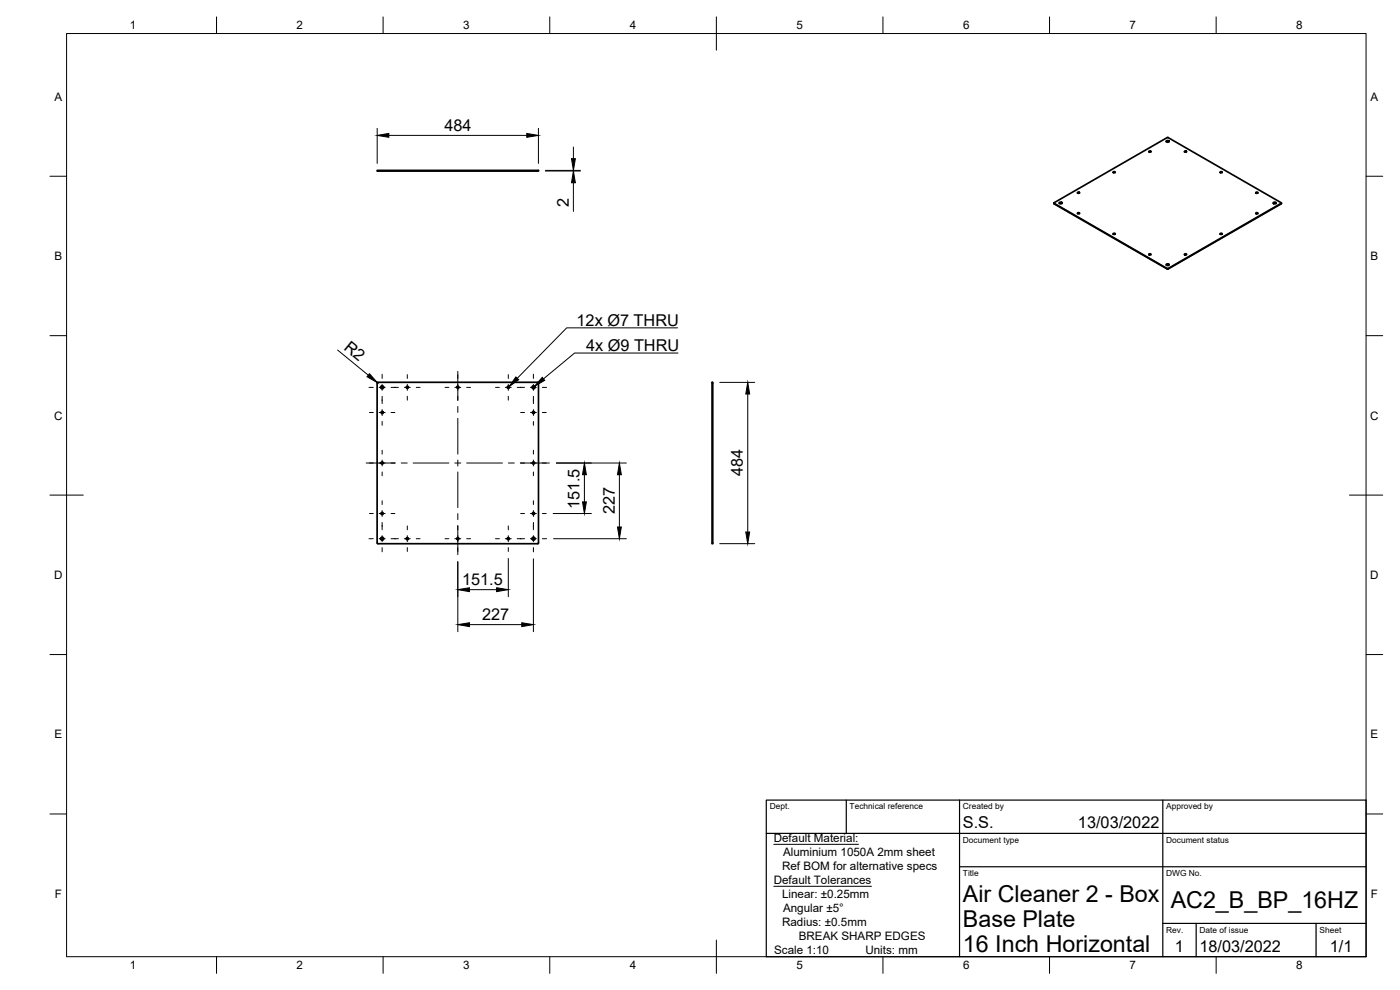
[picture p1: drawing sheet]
<svg xmlns="http://www.w3.org/2000/svg" width="420mm" height="297mm" viewBox="0 0 420 297" stroke-linecap="round" stroke-linejoin="round" font-family="sans-serif">
<!-- layer: Visible -->
<g fill="none" stroke="#000" stroke-width=".51">
<path d="M113.2 51.1h48.4v.2h-48.4zM323.4 57.9h.6M334.1 51.7h.6M344.8 45.6h.6M350 42.5l.4-.2 .5 .2M350.1 42.2h.4l.4 .3-.6 .2-.3-.2zM350.6 41.3l-34.3 19.6 34.1 19.7 34.2-19.7-34-19.6M355.5 45.6h.6M366.2 51.7h.6M376.9 57.9h.6M316.3 60.9v.2M317.9 61l.4-.2 .4 .2"/>
<path d="M318 60.7h.4l.4 .3-.6 .2-.3-.2zM323.4 64.1h.6M334.1 70.2h.6M344.8 76.4h.6M350 79.5l.4-.2 .5 .2M350.1 79.2h.5l.3 .3-.6 .2-.3-.2zM355.5 76.4h.6M366.2 70.2h.6M376.9 64.1h.6M382.1 61l.5-.2 .4 .2M382.2 60.7h.5l.3 .3-.6 .2-.3-.2zM384.6 60.9l-.1 .3-34.1 19.5-34.1-19.6"/>
<path d="M113.2 114.9v48M113.2 114.9l.2-.2 48.1 .1 .1 48.1M213.7 114.7h.2v48.4h-.2zM113.2 162.9l.2 .2h48l.2-.2"/>
<circle cx="323.7" cy="57.8" r=".24"/>
<circle cx="334.4" cy="51.7" r=".24"/>
<circle cx="345.1" cy="45.4" r=".24"/>
<circle cx="355.8" cy="45.4" r=".24"/>
<circle cx="366.5" cy="51.7" r=".24"/>
<circle cx="377.2" cy="57.9" r=".24"/>
<circle cx="323.7" cy="63.9" r=".24"/>
<circle cx="334.4" cy="70.2" r=".24"/>
<circle cx="345.1" cy="76.4" r=".24"/>
<circle cx="355.8" cy="76.4" r=".24"/>
<circle cx="366.5" cy="70.2" r=".24"/>
<circle cx="377.2" cy="64" r=".24"/>
<circle cx="114.7" cy="116.2" r=".46"/>
<circle cx="122.2" cy="116.2" r=".33"/>
<circle cx="137.4" cy="116.2" r=".33"/>
<circle cx="152.6" cy="116.2" r=".33"/>
<circle cx="160.1" cy="116.2" r=".46"/>
<circle cx="114.7" cy="123.8" r=".33"/>
<circle cx="114.7" cy="138.9" r=".33"/>
<circle cx="160.1" cy="123.8" r=".33"/>
<circle cx="160.1" cy="138.9" r=".33"/>
<circle cx="114.7" cy="154.1" r=".33"/>
<circle cx="160.1" cy="154.1" r=".33"/>
<circle cx="114.7" cy="161.6" r=".46"/>
<circle cx="122.2" cy="161.6" r=".33"/>
<circle cx="137.4" cy="161.6" r=".33"/>
<circle cx="152.6" cy="161.6" r=".33"/>
<circle cx="160.1" cy="161.6" r=".46"/>
</g>
<!-- layer: Visible Narrow -->
<path d="M316.3 61v.2M384.5 61v.2M350.3 80.6v.1M350.6 80.6v.1" fill="none" stroke="#000" stroke-width=".3"/>
<!-- layer: Border -->
<g fill="none" stroke="#000" stroke-width=".3">
<path d="M20 10.1h390v276.9h-390zM65 5.1v5M115 5.1v5M165 5.1v5M215 5.1v10M265 5.1v5M315 5.1v5M365 5.1v5M15 52.9h5M410 52.9h5M15 100.7h5M410 100.7h5"/>
<path d="M15 148.6h10M405 148.6h10M15 196.4h5M410 196.4h5M15 244.2h5M410 244.2h5M65 287v5M115 287v5M165 287v5M215 282.1v9.9M265 287v5M315 287v5"/>
<path d="M365 287v5"/>
</g>
<!-- layer: TitleBlock -->
<path d="M230 240.1h180v46.9h-180zM230 250h180M254 240.1v9.9M288 240.1v46.9M349 240.1v46.9M288 260.1h122M349 277.1h61M359 277.1v9.9M395 277.1v9.9" fill="none" stroke="#000" stroke-width=".36"/>
<!-- layer: Center Lines -->
<g fill="none" stroke="#000" stroke-width=".3">
<path d="M110.7 116.2h1.3M113.8 116.2h1.8M114.7 112.3v1.2M114.7 115.3v1.8M114.7 118.9v2.2M117.4 116.2h2.2M121.3 116.2h1.8M122.2 112.4v1.1M122.2 115.3v1.8M122.2 118.9v1.2M124.9 116.2h1.2M133.6 116.2h1.1"/>
<path d="M136.5 116.2h1.8M137.4 111.4v8.8M140.1 116.2h1.1M148.7 116.2h1.2M151.6 116.2h1.8M152.5 112.4v1.1M152.5 115.3v1.8M152.5 118.9v1.2M155.2 116.2h2.2M159.2 116.2h1.8M160.1 112.3v1.2M160.1 115.3v1.8"/>
<path d="M160.1 118.9v2.2M162.8 116.2h1.2M109.9 138.9h8.7M110.9 123.8h1.1M113.8 123.8h1.8M114.7 122.9v1.8M114.7 126.5v1.1M114.7 135.1v1.2M114.7 138v1.8M117.4 123.8h1.1M120.4 138.9h1.8M124 138.9h10.7"/>
<path d="M136.5 138.9h1.8M137.4 122v1.7M137.4 125.5v10.8M137.4 138v1.8M140.1 138.9h10.7M152.6 138.9h1.7M156.1 138.9h8.8M156.3 123.8h1.1M159.2 123.8h1.8M160.1 122.9v1.8M160.1 126.5v1.1M160.1 135.1v1.2"/>
<path d="M160.1 138v1.8M162.8 123.8h1.1M110.9 154.1h1.1M113.8 154.1h1.8M114.7 141.6v1.2M114.7 150.2v1.2M114.7 153.2v1.8M114.7 156.7v2.2M117.4 154.1h1.1M122.2 157.8v1.1M137.4 141.6v10.7M137.4 154.1v1.8"/>
<path d="M137.4 157.7v8.7M152.5 157.8v1.1M156.3 154.1h1.1M159.2 154.1h1.8M160.1 141.6v1.2M160.1 150.2v1.2M160.1 153.2v1.8M160.1 156.7v2.2M162.8 154.1h1.1M110.7 161.6h1.3M113.8 161.6h1.8M114.7 160.7v1.8"/>
<path d="M114.7 164.3v1.3M117.4 161.6h2.2M121.3 161.6h1.8M122.2 160.7v1.8M122.2 164.3v1.2M124.9 161.6h1.2M133.6 161.6h1.1M136.5 161.6h1.8M140.1 161.6h1.1M148.7 161.6h1.2M151.6 161.6h1.8M152.5 160.7v1.8"/>
<path d="M152.5 164.3v1.2M155.2 161.6h2.2M159.2 161.6h1.8M160.1 160.7v1.8M160.1 164.3v1.3M162.8 161.6h1.2"/>
</g>
<!-- layer: Dimensions -->
<g fill="none" stroke="#000" stroke-width=".3">
<path d="M113.2 38.5v10.5M161.6 38.5v10.5M116.7 40.6h41.4M163.7 51.1h10.5M163.7 51.3h10.5M172.1 44.1v3.5M172.1 51.1v.2M172.1 54.8v8.6M101.3 105l9.2 7.6M113.2 114.8l.2 .1M216 114.7h10.5M224.4 118.2v41.4"/>
<path d="M167 138.9h21M166 154.1h11.5M175.4 142.4v8.2M185.9 142.4v15.7M137.4 168.5v21M140.9 176.9h8.1M152.5 167.6v11.4M160.1 167.7v21.8M166.1 161.6h21.9M216 163.1h10.5M140.9 187.4h15.7"/>
</g>
<g fill="#000" stroke="#000" stroke-width=".3">
<path d="M113.2 40.6l3.5-.6v1.2zM158.1 40l3.5 .6-3.5 .6zM171.5 47.6h1.2l-.6 3.5zM172.1 51.3l.6 3.5h-1.2zM110.9 112.1l2.3 2.7-3-1.8zM224.4 114.7l.6 3.5h-1.2zM175.4 138.9l.6 3.5h-1.2zM174.8 150.6h1.2l-.6 3.5zM185.9 138.9l.6 3.5h-1.2zM185.3 158.1h1.2l-.6 3.5zM223.8 159.6h1.2l-.6 3.5zM137.4 176.9l3.5-.6v1.2z"/>
<path d="M149 176.3l3.5 .6-3.5 .6zM137.4 187.4l3.5-.6v1.2zM156.6 186.8l3.5 .6-3.5 .6z"/>
</g>
<!-- layer: Annotations -->
<path d="M154.8 113.1l.9 .8-2.9 2.1zM162.7 113.2l.8 .9-3.1 1.8z" fill="#000" stroke="#000" stroke-width=".3"/>
<path d="M203.3 98.4h-33.2l-14.9 15.1M203.5 105.9h-31.1l-9.3 7.8M232.2 253.3h25.4M232.2 265.9h29.3" fill="none" stroke="#000" stroke-width=".3"/>
<g font-size="7">
<text x="289" y="270.6">Air Cleaner 2 - Box</text>
<text x="351.3" y="272.3">AC2_B_BP_16HZ</text>
<text x="289" y="278.1">Base Plate</text>
<text x="289" y="285.5">16 Inch Horizontal</text>
</g>
<g font-size="4.9">
<text x="133.4" y="39.2">484</text>
<text x="170.7" y="62.2" transform="rotate(-90 170.7 62.2)">2</text>
<text x="173" y="97.7">12x Ø7 THRU</text>
<text x="103" y="104.6" transform="rotate(39 103 104.6)">R2</text>
<text x="175.9" y="105.2">4x Ø9 THRU</text>
<text x="222.9" y="142.9" transform="rotate(-90 222.9 142.9)">484</text>
<text x="173.9" y="152.8" transform="rotate(-90 173.9 152.8)">151.5</text>
<text x="184.5" y="154.3" transform="rotate(-90 184.5 154.3)">227</text>
<text x="138.7" y="175.5">151.5</text>
<text x="144.7" y="186">227</text>
<text x="289" y="248.5">S.S.</text>
<text x="323.5" y="248.5">13/03/2022</text>
<text x="352.6" y="285.7">1</text>
<text x="360" y="285.5">18/03/2022</text>
<text x="399.1" y="285.7">1/1</text>
</g>
<g font-size="3.5">
<text x="39" y="8.8">1</text>
<text x="89" y="8.8">2</text>
<text x="139" y="8.8">3</text>
<text x="189" y="8.8">4</text>
<text x="239" y="8.8">5</text>
<text x="289" y="8.8">6</text>
<text x="339" y="8.8">7</text>
<text x="389" y="8.8">8</text>
<text x="16.3" y="30.2">A</text>
<text x="411.3" y="30.2">A</text>
<text x="16.3" y="78">B</text>
<text x="411.3" y="78">B</text>
<text x="16.2" y="125.9">C</text>
<text x="411.2" y="125.9">C</text>
<text x="16.2" y="173.7">D</text>
<text x="411.2" y="173.7">D</text>
<text x="16.3" y="221.6">E</text>
<text x="411.3" y="221.6">E</text>
<text x="232.2" y="252.6">Default Material:</text>
<text x="235" y="256.8">Aluminium 1050A 2mm sheet</text>
<text x="234.7" y="261">Ref BOM for alternative specs</text>
<text x="16.4" y="269.4">F</text>
<text x="232.2" y="265.2">Default Tolerances</text>
<text x="234.7" y="269.4">Linear: ±0.25mm</text>
<text x="411.4" y="269.4">F</text>
<text x="235" y="273.5">Angular ±5°</text>
<text x="234.7" y="277.7">Radius: ±0.5mm</text>
<text x="239.7" y="281.9">BREAK SHARP EDGES</text>
<text x="232.3" y="286.1">Scale 1:10</text>
<text x="259.7" y="286.1">Units: mm</text>
<text x="39" y="290.8">1</text>
<text x="89" y="290.8">2</text>
<text x="139" y="290.8">3</text>
<text x="189" y="290.8">4</text>
<text x="239" y="290.8">5</text>
<text x="289" y="290.8">6</text>
<text x="339" y="290.8">7</text>
<text x="389" y="290.8">8</text>
</g>
<g font-size="2.5">
<text x="231" y="242.9">Dept.</text>
<text x="255" y="242.9">Technical reference</text>
<text x="289" y="242.9">Created by</text>
<text x="350" y="242.9">Approved by</text>
<text x="289" y="252.8">Document type</text>
<text x="350" y="252.8">Document status</text>
<text x="289" y="262.9">Title</text>
<text x="350" y="262.9">DWG No.</text>
<text x="350" y="279.9">Rev.</text>
<text x="360" y="279.9">Date of issue</text>
<text x="396" y="279.9">Sheet</text>
</g>
</svg>
